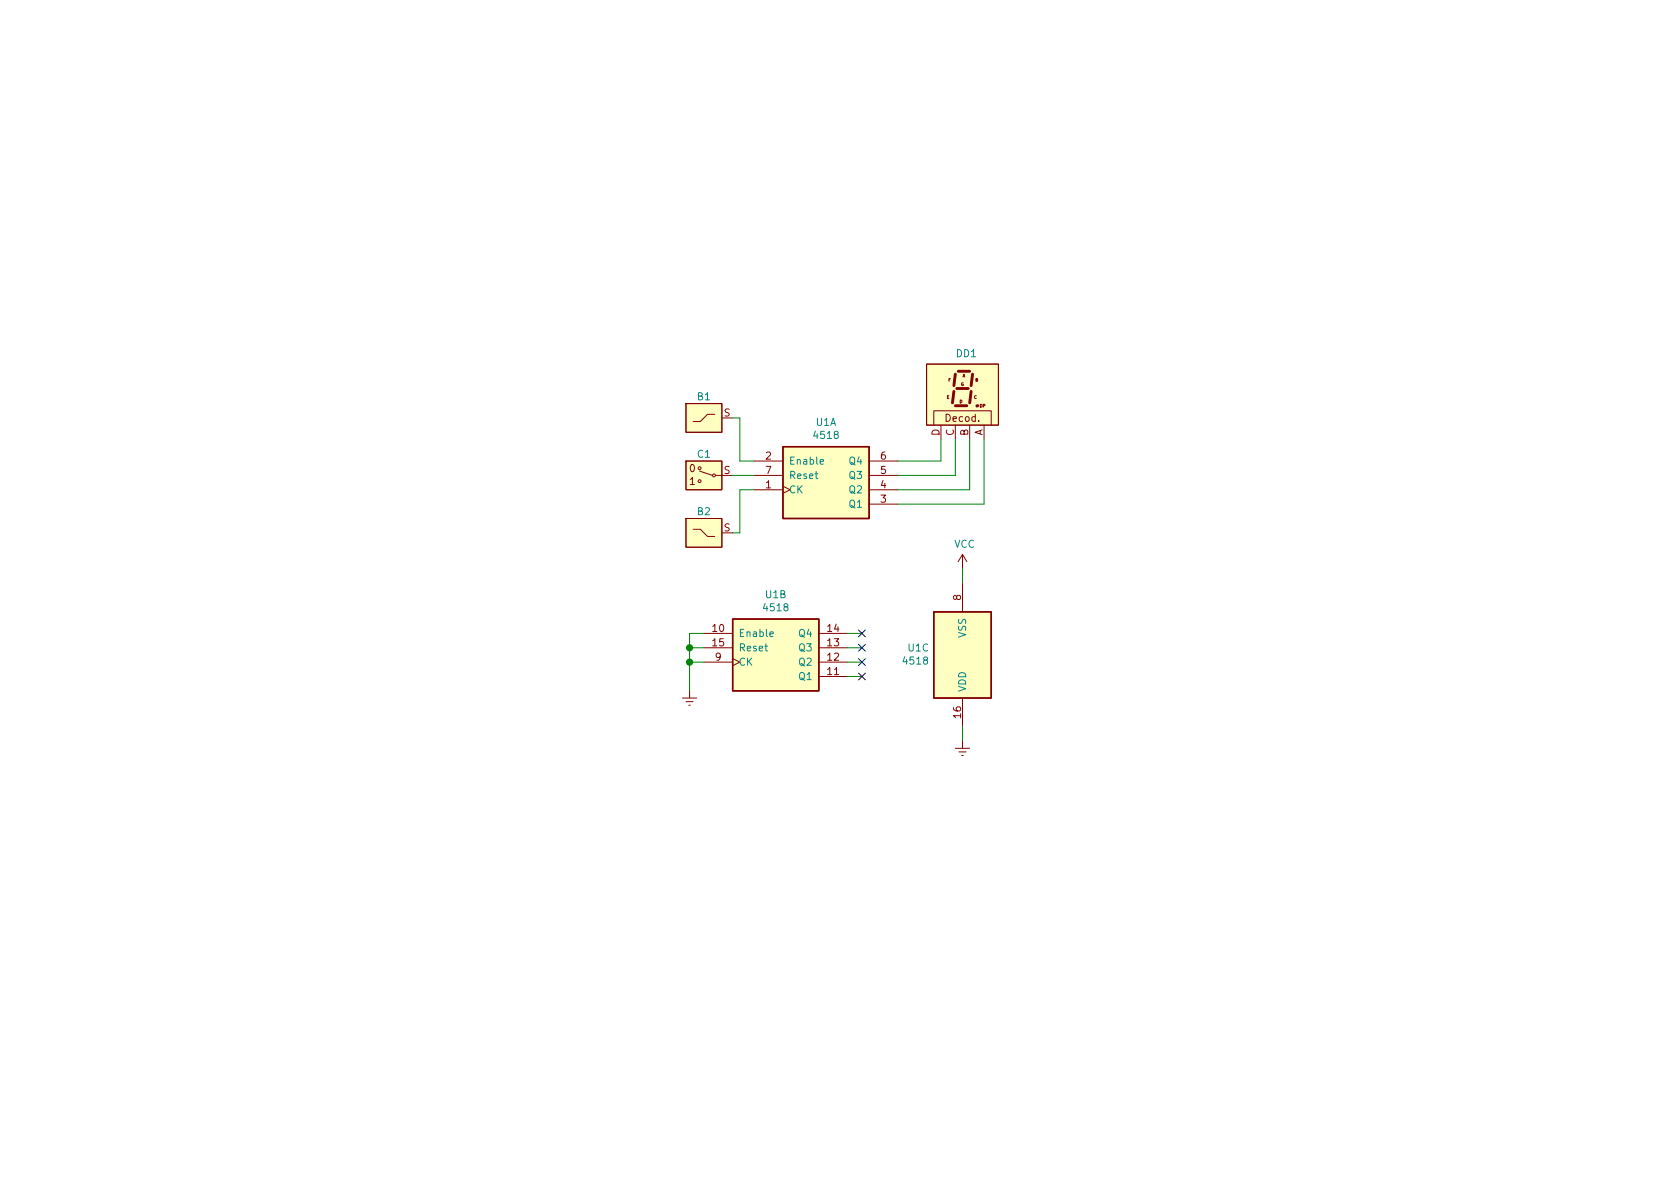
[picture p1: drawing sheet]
EESchema Schematic File Version 4
EELAYER 30 0
EELAYER END
$Descr A4 11693 8268
encoding utf-8
Sheet 1 1
Title ""
Date ""
Rev ""
Comp ""
Comment1 ""
Comment2 ""
Comment3 ""
Comment4 ""
$EndDescr
$Comp
L 4xxx:4518 U1
U 1 1
P 5750 3400
F 0 "U1" H 5750 2933 50  0000 C CNN
F 1 "4518" H 5750 3024 50  0000 C CNN
F 2 "" H 5750 3400 50  0001 C CNN
F 3 "http://www.intersil.com/content/dam/Intersil/documents/cd45/cd4518bms-20bms.pdf" H 5750 3400 50  0001 C CNN
	1    5750 3400
	1    0    0    1   
$EndComp
$Comp
L Pessoal:Pulso_Borda_Subida B1
U 1 1
P 4900 2900
F 0 "B1" H 4900 3050 50  0000 C CNN
F 1 "Pulso_Borda_Subida" H 4925 2750 50  0001 C CNN
F 2 "" H 5000 2900 50  0001 C CNN
F 3 "" H 5000 2900 50  0001 C CNN
	1    4900 2900
	1    0    0    -1  
$EndComp
$Comp
L Pessoal:Pulso_Borda_Descida B2
U 1 1
P 4900 3700
F 0 "B2" H 4900 3850 50  0000 C CNN
F 1 "Pulso_Borda_Descida" H 4925 3550 50  0001 C CNN
F 2 "" H 4800 3700 50  0001 C CNN
F 3 "" H 4800 3700 50  0001 C CNN
	1    4900 3700
	1    0    0    -1  
$EndComp
$Comp
L Pessoal:Decodificador_Display DD1
U 1 1
P 6550 3050
F 0 "DD1" H 6650 3650 50  0000 L CNN
F 1 "Decodificador_Display" V 6400 3225 50  0001 C CNN
F 2 "" H 6700 3400 50  0001 C CNN
F 3 "" H 6700 3400 50  0001 C CNN
	1    6550 3050
	1    0    0    -1  
$EndComp
$Comp
L Pessoal:Chave_Reversora_0_1 C1
U 1 1
P 4900 3300
F 0 "C1" H 4900 3450 50  0000 C CNN
F 1 "Chave_Reversora_0_1" H 4925 3150 50  0001 C CNN
F 2 "" H 5000 3300 50  0001 C CNN
F 3 "" H 5000 3300 50  0001 C CNN
	1    4900 3300
	1    0    0    -1  
$EndComp
Wire Wire Line
	5100 3300 5250 3300
Wire Wire Line
	5100 2900 5150 2900
Wire Wire Line
	5150 2900 5150 3200
Wire Wire Line
	5150 3200 5250 3200
Wire Wire Line
	5100 3700 5150 3700
Wire Wire Line
	5150 3700 5150 3400
Wire Wire Line
	5150 3400 5250 3400
Wire Wire Line
	6250 3200 6550 3200
Wire Wire Line
	6550 3200 6550 3050
Wire Wire Line
	6650 3050 6650 3300
Wire Wire Line
	6650 3300 6250 3300
Wire Wire Line
	6250 3400 6750 3400
Wire Wire Line
	6750 3400 6750 3050
Wire Wire Line
	6850 3050 6850 3500
Wire Wire Line
	6850 3500 6250 3500
$Comp
L 4xxx:4518 U1
U 2 1
P 5400 4600
F 0 "U1" H 5400 4133 50  0000 C CNN
F 1 "4518" H 5400 4224 50  0000 C CNN
F 2 "" H 5400 4600 50  0001 C CNN
F 3 "http://www.intersil.com/content/dam/Intersil/documents/cd45/cd4518bms-20bms.pdf" H 5400 4600 50  0001 C CNN
	2    5400 4600
	1    0    0    1   
$EndComp
$Comp
L 4xxx:4518 U1
U 3 1
P 6700 4550
F 0 "U1" H 6470 4504 50  0000 R CNN
F 1 "4518" H 6470 4595 50  0000 R CNN
F 2 "" H 6700 4550 50  0001 C CNN
F 3 "http://www.intersil.com/content/dam/Intersil/documents/cd45/cd4518bms-20bms.pdf" H 6700 4550 50  0001 C CNN
	3    6700 4550
	1    0    0    1   
$EndComp
Wire Wire Line
	5900 4400 6000 4400
Wire Wire Line
	5900 4600 6000 4600
Wire Wire Line
	5900 4500 6000 4500
Wire Wire Line
	5900 4700 6000 4700
NoConn ~ 6000 4400
NoConn ~ 6000 4500
NoConn ~ 6000 4600
NoConn ~ 6000 4700
Wire Wire Line
	4900 4400 4800 4400
Wire Wire Line
	4800 4400 4800 4500
Wire Wire Line
	4900 4600 4800 4600
Connection ~ 4800 4600
Wire Wire Line
	4800 4600 4800 4800
Wire Wire Line
	4800 4500 4900 4500
Connection ~ 4800 4500
Wire Wire Line
	4800 4500 4800 4600
$Comp
L power:Earth #PWR02
U 1 1
P 4800 4800
F 0 "#PWR02" H 4800 4550 50  0001 C CNN
F 1 "Earth" H 4800 4650 50  0001 C CNN
F 2 "" H 4800 4800 50  0001 C CNN
F 3 "~" H 4800 4800 50  0001 C CNN
	1    4800 4800
	1    0    0    -1  
$EndComp
$Comp
L power:VCC #PWR01
U 1 1
P 6700 3950
F 0 "#PWR01" H 6700 3800 50  0001 C CNN
F 1 "VCC" H 6715 4123 50  0000 C CNN
F 2 "" H 6700 3950 50  0001 C CNN
F 3 "" H 6700 3950 50  0001 C CNN
	1    6700 3950
	1    0    0    -1  
$EndComp
Wire Wire Line
	6700 3950 6700 4050
$Comp
L power:Earth #PWR03
U 1 1
P 6700 5150
F 0 "#PWR03" H 6700 4900 50  0001 C CNN
F 1 "Earth" H 6700 5000 50  0001 C CNN
F 2 "" H 6700 5150 50  0001 C CNN
F 3 "~" H 6700 5150 50  0001 C CNN
	1    6700 5150
	1    0    0    -1  
$EndComp
Wire Wire Line
	6700 5150 6700 5050
$EndSCHEMATC
